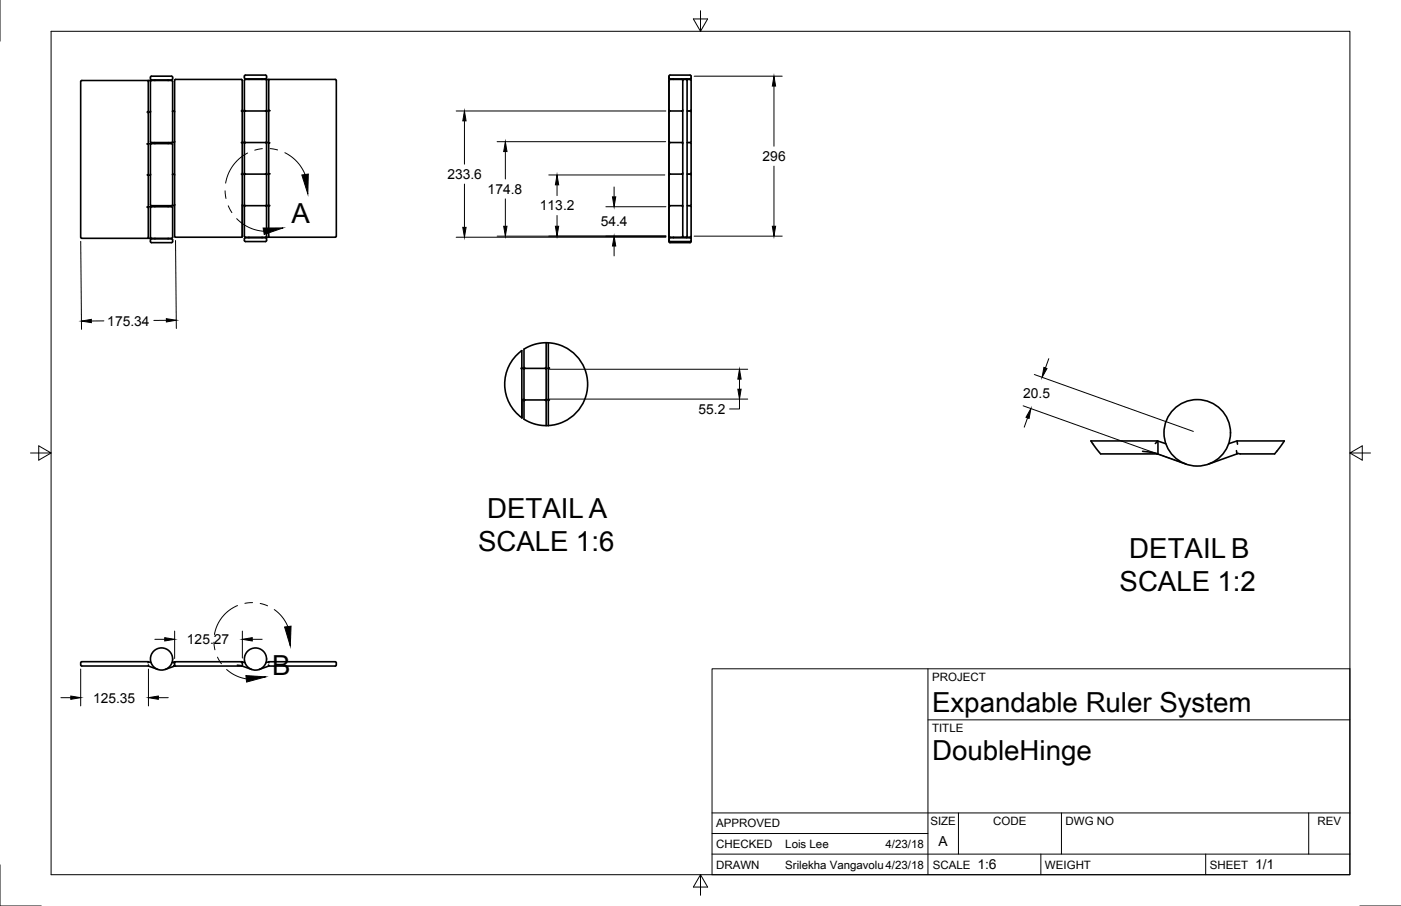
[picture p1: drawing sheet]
<svg xmlns="http://www.w3.org/2000/svg" width="432mm" height="279mm" viewBox="0 0 432 279" stroke-linecap="round" stroke-linejoin="round" font-family="sans-serif">
<!-- layer: Visible -->
<g fill="none" stroke="#000" stroke-width=".5">
<path d="M45.4 34.6l.3-.4v-9.4h-20.5l-.3 .2v48.3l.3 .2h20.5v-9.4l-.3-.3h.3M45.6 24.8h7.3l.3 .2v9.2M46.4 34.6h-.5l-.2 .3v9.4M46.4 23.7l.3-.2h6.2l.3 .2v.6l-.3 .4h-6.2l-.3-.2zM46.7 24.8l-.3 .4v18.6l7.2 .2 .2-.3M47.7 24.7v.1M51.8 24.7v.1M53.2 34.2v9.5l-.3 .3M53.2 34.2l.6 .3v9.2M74.4 34.2l.3 .3v9.2l-.3 .3M75.4 23.3l.3-.1h6.1l.3 .1 .1 .7-.4 .3h-6.1l-.3-.1zM75.6 34.2h-.8l-.1-.2-.2-9.5h-20.4l-.3 .3v9.7"/>
<path d="M75.6 34.2h6.3M75.6 34.2l-.3 .3v9.2l.3 .3M76.7 24.3v.2M80.8 24.3v.2M81.8 24.5l.4 .3v9.1l-.4 .3M81.9 34.2h.9M81.9 34.2l.3 .3v9.2l-.3 .3M82.8 34.2l.4-.1-.4-.2 .1-9.4h20.4l.3 .2v48.3l-.3 .2h-20.4l-.1-9.4 .4-.4M82.8 34.2v9.8M82.9 24.5h-7.2l-.3 .2-.1 9.2 .4 .3M206.2 34.5v9.2M206.2 33.9l.3 .3"/>
<path d="M206.2 24l.3 .3h6.2l.3-.1v-.7l-.3-.3h-6.2l-.3 .3 .1 1.1M206.2 25.1v.1M206.2 23.7v.1M207.6 24.3v.2M210.4 34.2h-4l-.2 .3M210.4 24.8l-.3-.3-3.9 .2v9.8M210.4 33.9l-.3 .3M210.4 24.8v48M210.4 24.8l.4-.3h1.9l.3 .3v9.1l-.3 .3M211.4 24.5l.4 .3v48l-.4 .4M211.6 24.3v.2M211.8 34.2h.9l.3 .3v9.2l-.3 .3h-.9"/>
<path d="M213 34v.4M213 24.1l-.1 .5M45.7 44.3l-.3 .1 .3 .2v9.1l-.3 .2 .3 .1M45.7 54h.7M45.7 54v9.8M45.7 44.3h1M46.7 44.3h6.2l.3 .2v9.2M46.7 44.3l-.3 .3v18.7l7.2 .1 .2-.2M47.7 44v.3M51.8 44v.3M53.2 53.7v9.5l-.3 .2M53.2 53.7l.6 .2v9.3"/>
<path d="M53.8 43.7v10.3M74.4 53.7l.3 .3v19M74.7 53.4l.1 .3h.8M75.6 44h6.3M75.6 53.7h6.3M75.6 44h-.8l-.1 .2v9.2M75.6 53.7l-.3 .3v9.2l.3 .2M75.7 44l-.4 .3v9.1l.4 .3M81.8 44l.4 .3v9.1l-.4 .3M81.9 44h.9M81.9 53.7h.9M81.9 53.7l.3 .3v9.2l-.3 .2"/>
<path d="M82.8 44h.4l-.4 .3v9.1l.4 .2-.4 .1M82.8 53.7v9.4l-.1 .3h-.8M206.2 54v9.2M206.2 43.7l.2 .3M206.2 53.4l.3 .3M206.2 44.5v.1M206.4 44h.1M206.4 44h4M206.5 44l-.3 .3v9.7M210.1 44l.3 .3M210.4 53.7h-4l-.2 .3M210.4 53.4l-.3 .3"/>
<path d="M211.8 53.7h.9l.3 .3v9.2l-.3 .2h-.9M212.7 44l.3 .3v9.1l-.3 .3M213 53.5v.3M45.7 63.8h1M46.4 73.8l.3-.1h6.2l.3 .1v.7l-.3 .3h-6.2l-.3-.1zM46.7 63.8h6.2l.3 .1v9.3l-.3 .3h-7.3M46.7 63.8l-.3 .3v9.1l.3 .3M47.7 63.4v.4M47.7 73.5v.2M51.8 63.4v.4M51.8 73.5v.2M53.8 63.2l.2 9.9 20.7-.1"/>
<path d="M74.7 63.2v9.8M74.7 63.4h7.2M75.4 73.5l.3-.2h6.1l.3 .2 .1 .7-.4 .3h-6.1l-.3-.2zM75.7 63.4l-.4 .4 .1 9.2 .3 .2h7.2M76.7 73.2v.1M80.8 73.2v.1M81.8 63.4l.4 .4v9l-.4 .4M206.2 63.2l.2 .2M206.2 72.8l.3 .4h3.6l.3-.4M206.2 74.2l.3 .3h6.2l.3-.3v-.7l-.3-.2h-6.2l-.3 .2v1l.3 .3h6.2l.3-.1v-.4M206.2 64v.1M206.2 73.9v.1"/>
<path d="M206.4 63.4h.1M206.4 63.4h4M206.5 63.4l-.3 .4 .1 9.6M207.6 73.2v.1M210.1 63.4l.3 .4M210.4 72.8l.2 .3 .8 .1M211.6 73.2v.1M212.7 63.4l.3 .4v9l-.3 .4h-1.3M213 72.9l-.1 .5M160.6 113.6l.2 .3v14.9M161.8 113.6h-.8l-.2-.2-.1-5.2a12.8 12.8 0 0 0 .1 20.6M161.8 113.6h6.3"/>
<path d="M161.8 113.6l-.3 .3v9.2l.3 .2M168.1 113.6l.2 .3v9.2l-.2 .2M168.3 105.7v7.6l-.3 .3M169 105.7a12.8 12.8 0 0 1 12.1 12.8 12.8 12.8 0 0 1-12.1 12.7M169 105.7l-2 .1-1.9 .3-3.6 1.6v5.6l.3 .3M169 105.7v7.6l.3 .2-1.2 .1M169 113.6v9.4M160.8 123.1v5.7M160.9 123.3h7.2M161.8 123.3l-.3 .4v5.6l3.6 1.5 1.9 .4h2M168 123.3l.3 .4v7.6M169 123l-.2 .3h-.7"/>
<path d="M169.3 123.3l-.3 .4v7.5M352.1 139.2l4 .5 9.4 3.4M356.8 136h-20.6l3 4h17.7l-.1-3.9M356.8 136l-.7 .8M356.8 136l2.5 .8M378.7 136.8l2.6-.8h14.5l-3 4h-10.5l-.6-.2-.4 .2-.2-1M381.3 136l.1 1M381.3 140l-8.8 3.1M45.7 204.1h-20.5l-.3 .1v.9l.3 .3 20.3-.1 3.1 1.1M45.7 204.1l-.1 .3M45.7 204.1l.9 .2M45.8 205.1l-.1 .3"/>
<path d="M53.8 205.1v.3l-.2-.2M53.8 204.3v-.2l-.2 .3M53.8 204.3v.8M53.8 205.4l-2.9 1M53.8 204.1l-.8 .2M53.8 204.3l.3-.2h20.6l-.3 .2M73.1 205.1l1.3 .2 3.2 1.2M75.5 204.4l-.8-.3v1.3h-20.6l-.3-.3M82 204.4l.8-.3h20.5l.4 .3-.1 .8-.3 .2h-20.5v-.3M82.8 204.1l.1 .3M82.8 205.4l-2.9 1.1"/>
<circle cx="369" cy="133.5" r="10.3"/>
<circle cx="49.8" cy="203.2" r="3.4"/>
<circle cx="78.7" cy="203.2" r="3.4"/>
</g>
<!-- layer: Titleblock -->
<path d="M219.5 206.2h196.6v63.5h-196.6zM286 206.2v63.5M286 222h130.1M219.5 257h66.5M219.5 250.7h196.6M295.4 250.7v12.7M327.2 250.7v12.7M403.4 250.7v12.7M219.5 263.4h196.6M320.8 263.4v6.3M371.6 263.4v6.3" fill="none" stroke="#000" stroke-width=".31"/>
<!-- layer: Border -->
<path d="M0 0v12.7M15.7 9.7h400.4v260h-400.4zM215.9 3.3v6.4l-2.2-3.9h4.4l-2.2 3.9M9.4 139.7h6.3l-3.8-2.2v4.4l3.8-2.2M416.1 139.7l3.8 2.2v-4.4l-3.8 2.2h6.3M0 266.7v12.7h12.7M215.9 269.7l2.2 3.9h-4.4l2.2-3.9v6.4M419.1 279.4h12.7" fill="none" stroke="#000" stroke-width=".31"/>
<!-- layer: Annotations -->
<g fill="none" stroke="#000" stroke-width=".31">
<path d="M69.4 58.8l.2 2.4M76.3 47.2l-2.5 1.6-2 2.2-1.4 2.6-.9 2.9M80.9 45.8l-2.4 .5M83.2 45.8l2.4 .4M87.8 47.1l2 1.2 1.7 1.6 1.5 1.8 1 2.1M70.4 63.5l1.1 2.1M73 67.4l1.7 1.6 2.1 1.1 2.2 .8 2.3 .4M65.9 198.1l.3 2.3M73.2 186.8l-2.6 1.4-2.2 2.2-1.5 2.5-.8 2.8M77.8 185.8l-2.3 .3M80.2 186.1l2.3 .7M84.5 188l2.5 2.2 1.7 3"/>
<path d="M67 202.7l1.2 2M69.8 206.5l2.8 1.8 3.3 1"/>
</g>
<path d="M93 54l2-.3-.1 6.1zM81.1 70.3h6.1l-5.8 2zM87.7 193.4l2-.3-.2 6.1zM75.8 208.3l6.1 .4-5.9 1.6z" fill="#000" stroke="#000" stroke-width=".31"/>
<!-- layer: Dimensions -->
<g fill="none" stroke="#000" stroke-width=".31">
<path d="M140.6 34.2h64.6M143.1 37.3v13.3M214 23.5h27.1M238.5 26.5v18.6M143.1 56.8v13.3M153.2 43.7h52M155.8 46.7v8.5M169.1 54h35.8M171.7 57v3.3M189.3 57.7v3M238.5 51.2v18.6M24.9 74.4l.2 27.2"/>
<path d="M54.1 74.2l.2 27.1M140.6 73.2h64.6M153.2 72.8h52M155.8 61.3v8.5M171.7 66.5v3.3M186.7 63.8h18.5M189.3 75.9v3M214 72.8h27.1M32 99h-3.8M51.3 98.8h-3.9M169.3 113.9h61.2M227.9 116.9v3.1"/>
<path d="M318.8 115.5l49 17.6M323.2 110.6l-1 2.9M169.3 123.1h61.2M227.9 123.1v3h-3M315.3 125.1l49 17.6M316.7 128.9l-1 2.8M47.7 197.2h3.1M53.8 194.6v8.5M74.7 194.6v8.4M77.7 197.2h3.1M18.8 215.2h3M24.9 206.3v11.4"/>
<path d="M45.8 206.3v11.4M48.8 215.2h3.1"/>
</g>
<g fill="#000" stroke="#000" stroke-width=".31">
<path d="M143.1 34.2l.6 3.1h-1.1zM238.5 23.5l.6 3h-1.1zM155.8 43.7l.5 3h-1.1zM171.7 54l.5 3h-1zM142.6 70.1h1.1l-.6 3.1zM155.2 69.8h1.1l-.5 3zM171.2 69.8h1l-.5 3zM189.3 72.8l.5 3.1h-1zM188.8 60.7h1l-.5 3.1zM238 69.8h1.1l-.6 3zM25.1 99l3-.5 .1 1zM51.3 98.3l3 .5-3 .5z"/>
<path d="M227.9 113.9l.5 3h-1zM321.7 113.3l1 .4-1.5 2.7zM227.4 120h1l-.5 3.1zM317.7 126l-.5 3-1-.3zM50.8 196.6l3 .6-3 .5zM74.7 197.2l3-.6v1.1zM21.8 214.6l3.1 .6-3.1 .5zM45.8 215.2l3-.6v1.1z"/>
</g>
<g font-size="8.5">
<text x="89.8" y="68.9">A</text>
<text x="150.2" y="159.7">DETAIL A</text>
<text x="147.3" y="169.9">SCALE 1:6</text>
<text x="348.1" y="172.1">DETAIL B</text>
<text x="345.1" y="182.3">SCALE 1:2</text>
<text x="83.9" y="208.2">B</text>
<text x="287.3" y="219.5">Expandable Ruler System</text>
<text x="287.3" y="234.4">DoubleHinge</text>
</g>
<g font-size="4.3">
<text x="235.1" y="49.7">296</text>
<text x="137.9" y="55.2">233.6</text>
<text x="150.3" y="59.8">174.8</text>
<text x="166.4" y="64.9">113.2</text>
<text x="185.1" y="69.8">54.4</text>
<text x="33.1" y="100.4">175.34</text>
<text x="315.4" y="122.7">20.5</text>
<text x="215.3" y="127.6">55.2</text>
<text x="57.6" y="198.7">125.27</text>
<text x="28.7" y="216.7">125.35</text>
<text x="289.3" y="261">A</text>
<text x="301.2" y="268.1">1:6</text>
<text x="386.8" y="268.1">1/1</text>
</g>
<g font-size="3.5">
<text x="287.3" y="210.1">PROJECT</text>
<text x="287.3" y="225.8">TITLE</text>
<text x="220.7" y="255.1">APPROVED</text>
<text x="286.8" y="254.5">SIZE</text>
<text x="306.2" y="254.5">CODE</text>
<text x="328.4" y="254.5">DWG NO</text>
<text x="406.1" y="254.5">REV</text>
<text x="220.7" y="261.5">CHECKED</text>
<text x="242" y="261.5">Lois Lee</text>
<text x="272.9" y="261.5">4/23/18</text>
<text x="220.7" y="267.8">DRAWN</text>
<text x="242" y="267.8">Srilekha Vangavolu4/23/18</text>
<text x="287.5" y="267.8">SCALE</text>
<text x="322.1" y="267.8">WEIGHT</text>
<text x="372.9" y="267.8">SHEET</text>
</g>
</svg>
